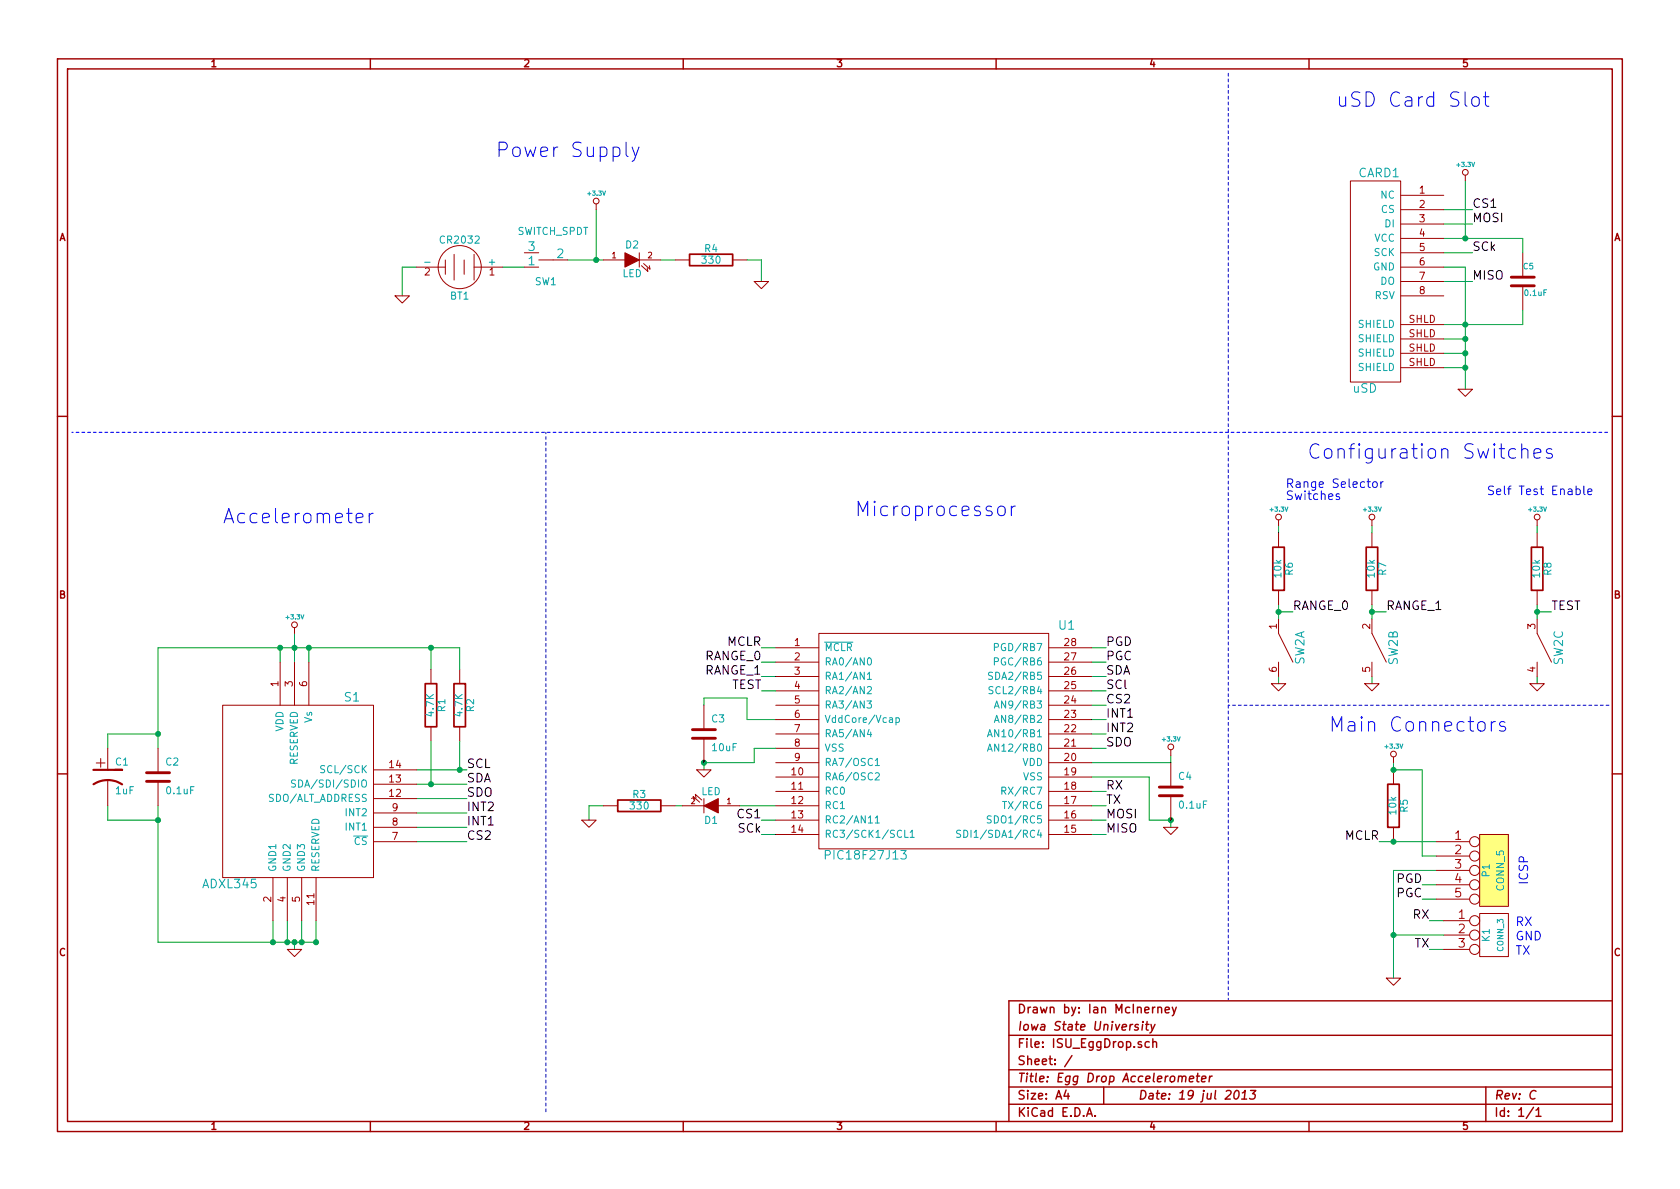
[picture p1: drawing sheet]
EESchema Schematic File Version 2
LIBS:power
LIBS:device
LIBS:transistors
LIBS:conn
LIBS:linear
LIBS:regul
LIBS:74xx
LIBS:cmos4000
LIBS:adc-dac
LIBS:memory
LIBS:xilinx
LIBS:special
LIBS:microcontrollers
LIBS:dsp
LIBS:microchip
LIBS:analog_switches
LIBS:motorola
LIBS:texas
LIBS:intel
LIBS:audio
LIBS:interface
LIBS:digital-audio
LIBS:philips
LIBS:display
LIBS:cypress
LIBS:siliconi
LIBS:opto
LIBS:atmel
LIBS:contrib
LIBS:valves
LIBS:ISU_Parts
LIBS:Sensors
LIBS:Microprocessors
LIBS:RF_OEM_Parts
LIBS:TransistorParts
LIBS:MiscellaneousDevices
LIBS:DataStorage
LIBS:ISU_EggDrop-cache
EELAYER 27 0
EELAYER END
$Descr A4 11693 8268
encoding utf-8
Sheet 1 1
Title "Egg Drop Accelerometer"
Date "19 jul 2013"
Rev "C"
Comp "Iowa State University"
Comment1 "Drawn by: Ian McInerney"
Comment2 ""
Comment3 ""
Comment4 ""
$EndDescr
Wire Notes Line
	8550 6950 8550 500 
Wire Wire Line
	9900 5350 9700 5350
Connection ~ 9550 4250
Wire Wire Line
	9650 4250 9550 4250
Wire Wire Line
	9550 3700 9550 3650
Wire Wire Line
	8900 4700 8900 4750
Wire Wire Line
	9000 4250 8900 4250
Connection ~ 10700 4250
Wire Wire Line
	10700 4200 10700 4250
Wire Wire Line
	10700 4250 10700 4300
Wire Wire Line
	10700 3700 10700 3650
Wire Notes Line
	500  3000 11200 3000
Wire Notes Line
	8550 4900 11200 4900
Wire Wire Line
	5400 4700 5300 4700
Wire Wire Line
	10250 1950 10050 1950
Wire Wire Line
	7700 5700 7600 5700
Wire Wire Line
	5400 5800 5300 5800
Wire Wire Line
	5400 5700 5300 5700
Wire Wire Line
	7700 5500 7600 5500
Wire Wire Line
	9950 6400 10050 6400
Wire Wire Line
	10000 6150 9900 6150
Wire Wire Line
	7700 4500 7600 4500
Wire Wire Line
	9600 5850 9700 5850
Wire Wire Line
	9700 5850 10000 5850
Wire Wire Line
	10000 5950 9900 5950
Wire Wire Line
	9900 5950 9900 5350
Wire Wire Line
	5400 4500 5300 4500
Wire Wire Line
	7700 4700 7600 4700
Wire Wire Line
	3250 5750 2900 5750
Wire Wire Line
	5300 1950 5300 1800
Wire Wire Line
	5300 1800 5200 1800
Connection ~ 4150 1800
Connection ~ 1100 5700
Wire Wire Line
	1100 5700 750  5700
Wire Wire Line
	750  5700 750  5600
Wire Wire Line
	5150 5600 5400 5600
Connection ~ 10200 2350
Wire Wire Line
	10200 2350 10050 2350
Wire Wire Line
	7600 5300 8150 5300
Wire Wire Line
	4900 5350 4900 5300
Connection ~ 10200 2550
Wire Wire Line
	10200 2550 10050 2550
Wire Wire Line
	10050 1650 10200 1650
Wire Wire Line
	10200 1650 10600 1650
Wire Wire Line
	10200 1650 10200 1250
Connection ~ 3200 5350
Wire Wire Line
	3200 5150 3200 5350
Wire Wire Line
	5200 5000 5400 5000
Wire Wire Line
	2900 5850 3250 5850
Connection ~ 2050 6550
Wire Wire Line
	2100 6550 2100 6400
Connection ~ 1900 6550
Wire Wire Line
	1900 6400 1900 6550
Connection ~ 1950 4500
Wire Wire Line
	1100 4500 1100 5100
Wire Wire Line
	1100 5100 1100 5200
Connection ~ 2150 4500
Connection ~ 8150 5700
Wire Wire Line
	8000 5700 8150 5700
Wire Wire Line
	8000 5700 8000 5400
Wire Wire Line
	2050 4400 2050 4500
Wire Wire Line
	2050 4500 2050 4600
Wire Wire Line
	2150 4500 2150 4600
Wire Wire Line
	1950 4600 1950 4500
Wire Wire Line
	2800 2050 2800 1850
Wire Wire Line
	2800 1850 2900 1850
Connection ~ 2050 4500
Wire Wire Line
	8150 5700 8150 5750
Wire Wire Line
	8150 5300 8150 5250
Wire Wire Line
	1100 5600 1100 5700
Wire Wire Line
	1100 5700 1100 6550
Wire Wire Line
	2050 6550 2050 6600
Wire Wire Line
	2000 6550 2000 6400
Connection ~ 2000 6550
Wire Wire Line
	2200 6550 2200 6400
Connection ~ 2100 6550
Wire Wire Line
	3000 5150 3000 5450
Connection ~ 3000 5450
Wire Wire Line
	10050 1850 10200 1850
Wire Wire Line
	10200 1850 10200 2250
Wire Wire Line
	10200 2250 10200 2350
Wire Wire Line
	10200 2350 10200 2450
Wire Wire Line
	10200 2450 10200 2550
Wire Wire Line
	10200 2550 10200 2700
Wire Wire Line
	10200 2450 10050 2450
Connection ~ 10200 2450
Wire Wire Line
	8000 5400 7600 5400
Wire Wire Line
	10050 2250 10200 2250
Wire Wire Line
	10200 2250 10600 2250
Connection ~ 10200 2250
Wire Wire Line
	750  5200 750  5100
Wire Wire Line
	750  5100 1100 5100
Connection ~ 1100 5100
Wire Wire Line
	2900 5550 3250 5550
Connection ~ 2200 6550
Wire Wire Line
	4150 1450 4150 1800
Connection ~ 4900 5300
Wire Wire Line
	4600 1800 4700 1800
Wire Wire Line
	1100 4500 1950 4500
Wire Wire Line
	1950 4500 2050 4500
Wire Wire Line
	2050 4500 2150 4500
Wire Wire Line
	2150 4500 3000 4500
Wire Wire Line
	3000 4500 3200 4500
Wire Wire Line
	4750 5600 4700 5600
Wire Wire Line
	4200 5600 4100 5600
Wire Wire Line
	4100 5600 4100 5700
Wire Wire Line
	3950 1800 4150 1800
Wire Wire Line
	4150 1800 4200 1800
Wire Wire Line
	2900 5650 3250 5650
Wire Wire Line
	2900 5350 3200 5350
Wire Wire Line
	3200 5350 3250 5350
Wire Wire Line
	2900 5450 3000 5450
Wire Wire Line
	3000 5450 3250 5450
Wire Wire Line
	7700 4800 7600 4800
Wire Wire Line
	7700 4600 7600 4600
Wire Wire Line
	9900 6250 10000 6250
Wire Wire Line
	10050 6600 9950 6600
Wire Wire Line
	7700 5600 7600 5600
Wire Wire Line
	10250 1450 10050 1450
Wire Wire Line
	10250 1750 10050 1750
Wire Wire Line
	10250 1550 10050 1550
Wire Wire Line
	7700 5800 7600 5800
Wire Wire Line
	5400 4600 5300 4600
Wire Notes Line
	3800 3000 3800 7750
Wire Wire Line
	10700 4250 10800 4250
Wire Wire Line
	10700 4700 10700 4750
Wire Wire Line
	8900 4200 8900 4250
Wire Wire Line
	8900 4250 8900 4300
Connection ~ 8900 4250
Wire Wire Line
	8900 3700 8900 3650
Wire Wire Line
	9550 4200 9550 4250
Wire Wire Line
	9550 4250 9550 4300
Wire Wire Line
	9550 4700 9550 4750
Wire Wire Line
	9700 5350 9700 5300
Wire Wire Line
	9700 6050 10000 6050
$Comp
L SWITCH_DIP_3 SW2
U 3 1
P 10700 4500
F 0 "SW2" H 10700 4650 60  0000 C CNN
F 1 "~" H 10700 4400 60  0000 C CNN
F 2 "" H 10700 4500 60  0001 C CNN
F 3 "" H 10700 4500 60  0001 C CNN
F 4 "CKN6060-ND" H 10700 4500 60  0001 C CNN "DigikeyNumber"
F 5 "C&K Components" H 10700 4500 60  0001 C CNN "Manufacturer"
F 6 "SDA03H0SBD" H 10700 4500 60  0001 C CNN "ManufacturerNumber"
	3    10700 4500
	0    1    1    0   
$EndComp
$Comp
L SWITCH_DIP_3 SW2
U 2 1
P 9550 4500
F 0 "SW2" H 9550 4650 60  0000 C CNN
F 1 "~" H 9550 4400 60  0000 C CNN
F 2 "" H 9550 4500 60  0001 C CNN
F 3 "" H 9550 4500 60  0001 C CNN
F 4 "CKN6060-ND" H 9550 4500 60  0001 C CNN "DigikeyNumber"
F 5 "C&K Components" H 9550 4500 60  0001 C CNN "Manufacturer"
F 6 "SDA03H0SBD" H 9550 4500 60  0001 C CNN "ManufacturerNumber"
	2    9550 4500
	0    1    1    0   
$EndComp
$Comp
L SWITCH_DIP_3 SW2
U 1 1
P 8900 4500
F 0 "SW2" H 8900 4650 60  0000 C CNN
F 1 "~" H 8900 4400 60  0000 C CNN
F 2 "" H 8900 4500 60  0001 C CNN
F 3 "" H 8900 4500 60  0001 C CNN
F 4 "CKN6060-ND" H 8900 4500 60  0001 C CNN "DigikeyNumber"
F 5 "C&K Components" H 8900 4500 60  0001 C CNN "Manufacturer"
F 6 "SDA03H0SBD" H 8900 4500 60  0001 C CNN "ManufacturerNumber"
	1    8900 4500
	0    1    1    0   
$EndComp
$Comp
L +3.3V #PWR01
U 1 1
P 10700 3650
F 0 "#PWR01" H 10700 3610 30  0001 C CNN
F 1 "+3.3V" H 10700 3760 30  0000 C CNN
F 2 "" H 10700 3650 60  0001 C CNN
F 3 "" H 10700 3650 60  0001 C CNN
	1    10700 3650
	1    0    0    -1  
$EndComp
$Comp
L +3.3V #PWR02
U 1 1
P 9550 3650
F 0 "#PWR02" H 9550 3610 30  0001 C CNN
F 1 "+3.3V" H 9550 3760 30  0000 C CNN
F 2 "" H 9550 3650 60  0001 C CNN
F 3 "" H 9550 3650 60  0001 C CNN
	1    9550 3650
	1    0    0    -1  
$EndComp
$Comp
L GND #PWR03
U 1 1
P 10700 4750
F 0 "#PWR03" H 10700 4750 30  0001 C CNN
F 1 "GND" H 10700 4680 30  0001 C CNN
F 2 "" H 10700 4750 60  0001 C CNN
F 3 "" H 10700 4750 60  0001 C CNN
	1    10700 4750
	1    0    0    -1  
$EndComp
$Comp
L GND #PWR04
U 1 1
P 9550 4750
F 0 "#PWR04" H 9550 4750 30  0001 C CNN
F 1 "GND" H 9550 4680 30  0001 C CNN
F 2 "" H 9550 4750 60  0001 C CNN
F 3 "" H 9550 4750 60  0001 C CNN
	1    9550 4750
	1    0    0    -1  
$EndComp
$Comp
L R R8
U 1 1
P 10700 3950
F 0 "R8" V 10780 3950 50  0000 C CNN
F 1 "10k" V 10700 3950 50  0000 C CNN
F 2 "" H 10700 3950 60  0001 C CNN
F 3 "" H 10700 3950 60  0001 C CNN
F 4 "P10.0KCCT-ND" V 10700 3950 60  0001 C CNN "DigikeyNumber"
F 5 "Panasonic Electronic Components" V 10700 3950 60  0001 C CNN "Manufacturer"
F 6 "ERJ-6ENF1002V" V 10700 3950 60  0001 C CNN "ManufacturerNumber"
	1    10700 3950
	1    0    0    -1  
$EndComp
$Comp
L R R7
U 1 1
P 9550 3950
F 0 "R7" V 9630 3950 50  0000 C CNN
F 1 "10k" V 9550 3950 50  0000 C CNN
F 2 "" H 9550 3950 60  0001 C CNN
F 3 "" H 9550 3950 60  0001 C CNN
F 4 "P10.0KCCT-ND" V 9550 3950 60  0001 C CNN "DigikeyNumber"
F 5 "Panasonic Electronic Components" V 9550 3950 60  0001 C CNN "Manufacturer"
F 6 "ERJ-6ENF1002V" V 9550 3950 60  0001 C CNN "ManufacturerNumber"
	1    9550 3950
	1    0    0    -1  
$EndComp
$Comp
L R R6
U 1 1
P 8900 3950
F 0 "R6" V 8980 3950 50  0000 C CNN
F 1 "10k" V 8900 3950 50  0000 C CNN
F 2 "" H 8900 3950 60  0001 C CNN
F 3 "" H 8900 3950 60  0001 C CNN
F 4 "P10.0KCCT-ND" V 8900 3950 60  0001 C CNN "DigikeyNumber"
F 5 "Panasonic Electronic Components" V 8900 3950 60  0001 C CNN "Manufacturer"
F 6 "ERJ-6ENF1002V" V 8900 3950 60  0001 C CNN "ManufacturerNumber"
	1    8900 3950
	1    0    0    -1  
$EndComp
Text Notes 5950 3600 0    100  ~ 0
Microprocessor
Text Notes 1550 3650 0    100  ~ 0
Accelerometer
Text Notes 3450 1100 0    100  ~ 0
Power Supply
Text Notes 9300 750  0    100  ~ 0
uSD Card Slot
Text Notes 9100 3200 0    100  ~ 0
Configuration Switches
Text Notes 9250 5100 0    100  ~ 0
Main Connectors
Text Notes 10350 3450 0    60   ~ 0
Self Test Enable
Text Label 10800 4250 0    60   ~ 0
TEST
Text Label 9650 4250 0    60   ~ 0
RANGE_1
Text Label 9000 4250 0    60   ~ 0
RANGE_0
Text Label 5300 4800 2    60   ~ 0
TEST
Text Label 5300 4700 2    60   ~ 0
RANGE_1
Text Label 5300 4600 2    60   ~ 0
RANGE_0
Text Label 10250 1950 0    60   ~ 0
MISO
Text Label 7700 5800 0    60   ~ 0
MISO
Text Label 7700 5700 0    60   ~ 0
MOSI
Text Label 10250 1550 0    60   ~ 0
MOSI
Text Label 10250 1750 0    60   ~ 0
SCk
Text Label 5300 5800 2    60   ~ 0
SCk
Text Label 10250 1450 0    60   ~ 0
CS1
Text Label 5300 5700 2    60   ~ 0
CS1
Text Label 9950 6400 2    60   ~ 0
RX
Text Label 9950 6600 2    60   ~ 0
TX
Text Label 7700 5500 0    60   ~ 0
RX
Text Label 7700 5600 0    60   ~ 0
TX
Text Label 7700 4600 0    60   ~ 0
PGC
Text Label 7700 4500 0    60   ~ 0
PGD
Text Label 9900 6150 2    60   ~ 0
PGD
Text Label 9900 6250 2    60   ~ 0
PGC
Text Label 9600 5850 2    60   ~ 0
MCLR
Text Label 5300 4500 2    60   ~ 0
MCLR
Text Label 7700 4700 0    60   ~ 0
SDA
Text Label 7700 4800 0    60   ~ 0
SCl
Text Label 3250 5450 0    60   ~ 0
SDA
Text Label 3250 5350 0    60   ~ 0
SCL
Text Label 7700 5100 0    60   ~ 0
INT2
Text Label 7700 5000 0    60   ~ 0
INT1
Text Label 3250 5750 0    60   ~ 0
INT1
Text Label 3250 5650 0    60   ~ 0
INT2
Text Notes 8950 3400 0    60   ~ 0
Range Selector\nSwitches
$Comp
L GND #PWR05
U 1 1
P 8900 4750
F 0 "#PWR05" H 8900 4750 30  0001 C CNN
F 1 "GND" H 8900 4680 30  0001 C CNN
F 2 "" H 8900 4750 60  0001 C CNN
F 3 "" H 8900 4750 60  0001 C CNN
	1    8900 4750
	1    0    0    -1  
$EndComp
$Comp
L +3.3V #PWR06
U 1 1
P 8900 3650
F 0 "#PWR06" H 8900 3610 30  0001 C CNN
F 1 "+3.3V" H 8900 3760 30  0000 C CNN
F 2 "" H 8900 3650 60  0001 C CNN
F 3 "" H 8900 3650 60  0001 C CNN
	1    8900 3650
	1    0    0    -1  
$EndComp
$Comp
L SWITCH_SPDT SW1
U 1 1
P 3800 1800
F 0 "SW1" H 3800 1950 50  0000 C CNN
F 1 "SWITCH_SPDT" H 3750 1600 50  0000 C CNN
F 2 "" H 3800 1800 60  0001 C CNN
F 3 "" H 3800 1800 60  0001 C CNN
F 4 "450-1635-ND" H 3800 1800 60  0001 C CNN "DigikeyNumber"
F 5 "TE Connectivity" H 3800 1800 60  0001 C CNN "Manufacturer"
F 6 "SSJ12R04" H 3800 1800 60  0001 C CNN "ManufacturerNumber"
	1    3800 1800
	-1   0    0    1   
$EndComp
Text Notes 10550 6550 0    60   ~ 0
GND
Text Notes 10550 6650 0    60   ~ 0
TX
Text Notes 10550 6450 0    60   ~ 0
RX
Text Notes 10650 6150 1    60   ~ 0
ICSP
$Comp
L CONN_5 P1
U 1 1
P 10400 6050
F 0 "P1" V 10350 6050 50  0000 C CNN
F 1 "CONN_5" V 10450 6050 50  0000 C CNN
F 2 "" H 10400 6050 60  0001 C CNN
F 3 "" H 10400 6050 60  0001 C CNN
	1    10400 6050
	1    0    0    -1  
$EndComp
$Comp
L GND #PWR07
U 1 1
P 5300 1950
F 0 "#PWR07" H 5300 1950 30  0001 C CNN
F 1 "GND" H 5300 1880 30  0001 C CNN
F 2 "" H 5300 1950 60  0001 C CNN
F 3 "" H 5300 1950 60  0001 C CNN
	1    5300 1950
	1    0    0    -1  
$EndComp
$Comp
L CP1 C1
U 1 1
P 750 5400
F 0 "C1" H 800 5500 50  0000 L CNN
F 1 "1uF" H 800 5300 50  0000 L CNN
F 2 "" H 750 5400 60  0001 C CNN
F 3 "" H 750 5400 60  0001 C CNN
F 4 "478-3050-1-ND" H 750 5400 60  0001 C CNN "DigikeyNumber"
F 5 "AVX Corporation" H 750 5400 60  0001 C CNN "Manufacturer"
F 6 "TAJR105M016RNJ" H 750 5400 60  0001 C CNN "ManufacturerNumber"
	1    750  5400
	1    0    0    -1  
$EndComp
$Comp
L R R5
U 1 1
P 9700 5600
F 0 "R5" V 9780 5600 50  0000 C CNN
F 1 "10k" V 9700 5600 50  0000 C CNN
F 2 "" H 9700 5600 60  0001 C CNN
F 3 "" H 9700 5600 60  0001 C CNN
F 4 "P10.0KCCT-ND" V 9700 5600 60  0001 C CNN "DigikeyNumber"
F 5 "Panasonic Electronic Components" V 9700 5600 60  0001 C CNN "Manufacturer"
F 6 "ERJ-6ENF1002V" V 9700 5600 60  0001 C CNN "ManufacturerNumber"
	1    9700 5600
	1    0    0    -1  
$EndComp
$Comp
L +3.3V #PWR08
U 1 1
P 9700 5300
F 0 "#PWR08" H 9700 5260 30  0001 C CNN
F 1 "+3.3V" H 9700 5410 30  0000 C CNN
F 2 "" H 9700 5300 60  0001 C CNN
F 3 "" H 9700 5300 60  0001 C CNN
	1    9700 5300
	1    0    0    -1  
$EndComp
$Comp
L GND #PWR09
U 1 1
P 9700 6800
F 0 "#PWR09" H 9700 6800 30  0001 C CNN
F 1 "GND" H 9700 6730 30  0001 C CNN
F 2 "" H 9700 6800 60  0001 C CNN
F 3 "" H 9700 6800 60  0001 C CNN
	1    9700 6800
	1    0    0    -1  
$EndComp
$Comp
L GND #PWR010
U 1 1
P 4900 5350
F 0 "#PWR010" H 4900 5350 30  0001 C CNN
F 1 "GND" H 4900 5280 30  0001 C CNN
F 2 "" H 4900 5350 60  0001 C CNN
F 3 "" H 4900 5350 60  0001 C CNN
	1    4900 5350
	1    0    0    -1  
$EndComp
$Comp
L R R3
U 1 1
P 4450 5600
F 0 "R3" V 4530 5600 50  0000 C CNN
F 1 "330" V 4450 5600 50  0000 C CNN
F 2 "" H 4450 5600 60  0001 C CNN
F 3 "" H 4450 5600 60  0001 C CNN
F 4 "P330CCT-ND" V 4450 5600 60  0001 C CNN "DigikeyNumber"
F 5 "Panasonic Electronic Components" V 4450 5600 60  0001 C CNN "Manufacturer"
F 6 "ERJ-6ENF3300V" V 4450 5600 60  0001 C CNN "ManufacturerNumber"
	1    4450 5600
	0    -1   -1   0   
$EndComp
$Comp
L R R4
U 1 1
P 4950 1800
F 0 "R4" V 5030 1800 50  0000 C CNN
F 1 "330" V 4950 1800 50  0000 C CNN
F 2 "" H 4950 1800 60  0001 C CNN
F 3 "" H 4950 1800 60  0001 C CNN
F 4 "P330CCT-ND" V 4950 1800 60  0001 C CNN "DigikeyNumber"
F 5 "Panasonic Electronic Components" V 4950 1800 60  0001 C CNN "Manufacturer"
F 6 "ERJ-6ENF3300V" V 4950 1800 60  0001 C CNN "ManufacturerNumber"
	1    4950 1800
	0    -1   -1   0   
$EndComp
$Comp
L GND #PWR011
U 1 1
P 4100 5700
F 0 "#PWR011" H 4100 5700 30  0001 C CNN
F 1 "GND" H 4100 5630 30  0001 C CNN
F 2 "" H 4100 5700 60  0001 C CNN
F 3 "" H 4100 5700 60  0001 C CNN
	1    4100 5700
	1    0    0    -1  
$EndComp
$Comp
L LED D1
U 1 1
P 4950 5600
F 0 "D1" H 4950 5700 50  0000 C CNN
F 1 "LED" H 4950 5500 50  0000 C CNN
F 2 "" H 4950 5600 60  0001 C CNN
F 3 "" H 4950 5600 60  0001 C CNN
F 4 "754-1141-1-ND" H 4950 5600 60  0001 C CNN "DigikeyNumber"
F 5 "Kingbright Company" H 4950 5600 60  0001 C CNN "Manufacturer"
F 6 "APT3216SGC" H 4950 5600 60  0001 C CNN "ManufacturerNumber"
	1    4950 5600
	-1   0    0    1   
$EndComp
$Comp
L LED D2
U 1 1
P 4400 1800
F 0 "D2" H 4400 1900 50  0000 C CNN
F 1 "LED" H 4400 1700 50  0000 C CNN
F 2 "" H 4400 1800 60  0001 C CNN
F 3 "" H 4400 1800 60  0001 C CNN
F 4 "754-1141-1-ND" H 4400 1800 60  0001 C CNN "DigikeyNumber"
F 5 "Kingbright Company" H 4400 1800 60  0001 C CNN "Manufacturer"
F 6 "APT3216SGC" H 4400 1800 60  0001 C CNN "ManufacturerNumber"
	1    4400 1800
	1    0    0    -1  
$EndComp
$Comp
L +3.3V #PWR012
U 1 1
P 10200 1250
F 0 "#PWR012" H 10200 1210 30  0001 C CNN
F 1 "+3.3V" H 10200 1360 30  0000 C CNN
F 2 "" H 10200 1250 60  0001 C CNN
F 3 "" H 10200 1250 60  0001 C CNN
	1    10200 1250
	1    0    0    -1  
$EndComp
$Comp
L GND #PWR013
U 1 1
P 10200 2700
F 0 "#PWR013" H 10200 2700 30  0001 C CNN
F 1 "GND" H 10200 2630 30  0001 C CNN
F 2 "" H 10200 2700 60  0001 C CNN
F 3 "" H 10200 2700 60  0001 C CNN
	1    10200 2700
	1    0    0    -1  
$EndComp
$Comp
L SD CARD1
U 1 1
P 9950 1800
F 0 "CARD1" H 9600 2400 60  0000 C CNN
F 1 "uSD" H 9500 900 60  0000 C CNN
F 2 "" H 9950 1800 60  0001 C CNN
F 3 "" H 9950 1800 60  0001 C CNN
F 4 "101-00303-68-1-ND" H 9950 1800 60  0001 C CNN "DigikeyNumber"
F 5 "Amphenol Commercial Products" H 9950 1800 60  0001 C CNN "Manufacturer"
F 6 "101-00303-68" H 9950 1800 60  0001 C CNN "ManufacturerNumber"
	1    9950 1800
	1    0    0    -1  
$EndComp
$Comp
L C C3
U 1 1
P 4900 5100
F 0 "C3" H 4950 5200 50  0000 L CNN
F 1 "10uF" H 4950 5000 50  0000 L CNN
F 2 "" H 4900 5100 60  0001 C CNN
F 3 "" H 4900 5100 60  0001 C CNN
F 4 "490-1746-1-ND" H 4900 5100 60  0001 C CNN "DigikeyNumber"
F 5 "Murata Electronics" H 4900 5100 60  0001 C CNN "Manufacturer"
F 6 "GRM21BF50J106ZE01L" H 4900 5100 60  0001 C CNN "ManufacturerNumber"
	1    4900 5100
	1    0    0    -1  
$EndComp
$Comp
L +3.3V #PWR014
U 1 1
P 2050 4400
F 0 "#PWR014" H 2050 4360 30  0001 C CNN
F 1 "+3.3V" H 2050 4510 30  0000 C CNN
F 2 "" H 2050 4400 60  0001 C CNN
F 3 "" H 2050 4400 60  0001 C CNN
	1    2050 4400
	1    0    0    -1  
$EndComp
$Comp
L +3.3V #PWR015
U 1 1
P 8150 5250
F 0 "#PWR015" H 8150 5210 30  0001 C CNN
F 1 "+3.3V" H 8150 5360 30  0000 C CNN
F 2 "" H 8150 5250 60  0001 C CNN
F 3 "" H 8150 5250 60  0001 C CNN
	1    8150 5250
	1    0    0    -1  
$EndComp
$Comp
L +3.3V #PWR016
U 1 1
P 4150 1450
F 0 "#PWR016" H 4150 1410 30  0001 C CNN
F 1 "+3.3V" H 4150 1560 30  0000 C CNN
F 2 "" H 4150 1450 60  0001 C CNN
F 3 "" H 4150 1450 60  0001 C CNN
	1    4150 1450
	1    0    0    -1  
$EndComp
$Comp
L R R2
U 1 1
P 3200 4900
F 0 "R2" V 3280 4900 50  0000 C CNN
F 1 "4.7K" V 3200 4900 50  0000 C CNN
F 2 "" H 3200 4900 60  0001 C CNN
F 3 "" H 3200 4900 60  0001 C CNN
F 4 "P4.70KCCT-ND" V 3200 4900 60  0001 C CNN "DigikeyNumber"
F 5 "Panasonic Electronic Components" V 3200 4900 60  0001 C CNN "Manufacturer"
F 6 "ERJ-6ENF4701V" V 3200 4900 60  0001 C CNN "ManufacturerNumber"
	1    3200 4900
	1    0    0    -1  
$EndComp
$Comp
L R R1
U 1 1
P 3000 4900
F 0 "R1" V 3080 4900 50  0000 C CNN
F 1 "4.7K" V 3000 4900 50  0000 C CNN
F 2 "" H 3000 4900 60  0001 C CNN
F 3 "" H 3000 4900 60  0001 C CNN
F 4 "P4.70KCCT-ND" V 3000 4900 60  0001 C CNN "DigikeyNumber"
F 5 "Panasonic Electronic Components" V 3000 4900 60  0001 C CNN "Manufacturer"
F 6 "ERJ-6ENF4701V" V 3000 4900 60  0001 C CNN "ManufacturerNumber"
	1    3000 4900
	1    0    0    -1  
$EndComp
$Comp
L C C4
U 1 1
P 8150 5500
F 0 "C4" H 8200 5600 50  0000 L CNN
F 1 "0.1uF" H 8200 5400 50  0000 L CNN
F 2 "" H 8150 5500 60  0001 C CNN
F 3 "" H 8150 5500 60  0001 C CNN
F 4 "311-1141-1-ND" H 8150 5500 60  0001 C CNN "DigikeyNumber"
F 5 "Yageo" H 8150 5500 60  0001 C CNN "Manufacturer"
F 6 "CC0805KRX7R8BB104" H 8150 5500 60  0001 C CNN "ManufacturerNumber"
	1    8150 5500
	1    0    0    -1  
$EndComp
$Comp
L C C2
U 1 1
P 1100 5400
F 0 "C2" H 1150 5500 50  0000 L CNN
F 1 "0.1uF" H 1150 5300 50  0000 L CNN
F 2 "" H 1100 5400 60  0001 C CNN
F 3 "" H 1100 5400 60  0001 C CNN
F 4 "311-1141-1-ND" H 1100 5400 60  0001 C CNN "DigikeyNumber"
F 5 "Yageo" H 1100 5400 60  0001 C CNN "Manufacturer"
F 6 "CC0805KRX7R8BB104" H 1100 5400 60  0001 C CNN "ManufacturerNumber"
	1    1100 5400
	1    0    0    -1  
$EndComp
$Comp
L GND #PWR017
U 1 1
P 8150 5750
F 0 "#PWR017" H 8150 5750 30  0001 C CNN
F 1 "GND" H 8150 5680 30  0001 C CNN
F 2 "" H 8150 5750 60  0001 C CNN
F 3 "" H 8150 5750 60  0001 C CNN
	1    8150 5750
	1    0    0    -1  
$EndComp
$Comp
L GND #PWR018
U 1 1
P 2050 6600
F 0 "#PWR018" H 2050 6600 30  0001 C CNN
F 1 "GND" H 2050 6530 30  0001 C CNN
F 2 "" H 2050 6600 60  0001 C CNN
F 3 "" H 2050 6600 60  0001 C CNN
	1    2050 6600
	1    0    0    -1  
$EndComp
$Comp
L GND #PWR019
U 1 1
P 2800 2050
F 0 "#PWR019" H 2800 2050 30  0001 C CNN
F 1 "GND" H 2800 1980 30  0001 C CNN
F 2 "" H 2800 2050 60  0001 C CNN
F 3 "" H 2800 2050 60  0001 C CNN
	1    2800 2050
	1    0    0    -1  
$EndComp
$Comp
L PIC18F27J13 U1
U 1 1
P 6500 5150
F 0 "U1" H 7425 5950 60  0000 C CNN
F 1 "PIC18F27J13" H 6025 4350 60  0000 C CNN
F 2 "" H 6500 5150 60  0001 C CNN
F 3 "" H 6500 5150 60  0001 C CNN
F 4 "PIC18F27J13-I/SO-ND" H 6500 5150 60  0001 C CNN "DigikeyNumber"
F 5 "Microchip Technology" H 6500 5150 60  0001 C CNN "Manufacturer"
F 6 "PIC18F27J13-I/SO" H 6500 5150 60  0001 C CNN "ManufacturerNumber"
	1    6500 5150
	1    0    0    -1  
$EndComp
$Comp
L ADXL345 S1
U 1 1
P 2050 5600
F 0 "S1" H 2450 6350 60  0000 C CNN
F 1 "ADXL345" H 1600 5050 60  0000 C CNN
F 2 "" H 2050 5600 60  0001 C CNN
F 3 "" H 2050 5600 60  0001 C CNN
F 4 "ADXL345BCCZ-RLCT-ND" H 2050 5600 60  0001 C CNN "DigikeyNumber"
F 5 "Analog Devices" H 2050 5600 60  0001 C CNN "Manufacturer"
F 6 "ADXL345BCCZ-RL" H 2050 5600 60  0001 C CNN "ManufacturerNumber"
	1    2050 5600
	1    0    0    -1  
$EndComp
$Comp
L BATTERY BT1
U 1 1
P 3200 1850
F 0 "BT1" H 3200 2050 50  0000 C CNN
F 1 "CR2032" H 3200 1660 50  0000 C CNN
F 2 "" H 3200 1850 60  0001 C CNN
F 3 "" H 3200 1850 60  0001 C CNN
F 4 "BC2032-F1-ND" H 3200 1850 60  0001 C CNN "DigikeyNumber"
F 5 "Memory Protection Devices" H 3200 1850 60  0001 C CNN "Manufacturer"
F 6 "BC2032-F1" H 3200 1850 60  0001 C CNN "ManufacturerNumber"
	1    3200 1850
	-1   0    0    1   
$EndComp
$Comp
L CONN_3 K1
U 1 1
P 10400 6500
F 0 "K1" V 10350 6500 50  0000 C CNN
F 1 "CONN_3" V 10450 6500 40  0000 C CNN
F 2 "~" H 10400 6500 60  0000 C CNN
F 3 "~" H 10400 6500 60  0000 C CNN
	1    10400 6500
	1    0    0    -1  
$EndComp
Wire Wire Line
	10050 6500 9700 6500
Connection ~ 9700 6500
Wire Wire Line
	9700 6050 9700 6500
Wire Wire Line
	9700 6500 9700 6800
Connection ~ 9700 5850
Connection ~ 9700 5350
Wire Wire Line
	7700 5200 7600 5200
Wire Wire Line
	7600 5100 7700 5100
Wire Wire Line
	1100 6550 1900 6550
Wire Wire Line
	1900 6550 2000 6550
Wire Wire Line
	2000 6550 2050 6550
Wire Wire Line
	2050 6550 2100 6550
Wire Wire Line
	2100 6550 2200 6550
Text Label 3250 5550 0    60   ~ 0
SDO
Text Label 3250 5850 0    60   ~ 0
CS2
Wire Wire Line
	7700 5000 7600 5000
Wire Wire Line
	7600 4900 7700 4900
Text Label 7700 4900 0    60   ~ 0
CS2
Text Label 7700 5200 0    60   ~ 0
SDO
$Comp
L C C5
U 1 1
P 10600 1950
F 0 "C5" H 10600 2050 40  0000 L CNN
F 1 "0.1uF" H 10606 1865 40  0000 L CNN
F 2 "" H 10638 1800 30  0000 C CNN
F 3 "" H 10600 1950 60  0000 C CNN
F 4 "311-1141-1-ND" H 10600 1950 60  0001 C CNN "DigikeyNumber"
F 5 "Yageo" H 10600 1950 60  0001 C CNN "Manufacturer"
F 6 "CC0805KRX7R8BB104" H 10600 1950 60  0001 C CNN "ManufacturerNumber"
	1    10600 1950
	1    0    0    -1  
$EndComp
Wire Wire Line
	10600 2250 10600 2150
Wire Wire Line
	10600 1650 10600 1750
Connection ~ 10200 1650
Wire Wire Line
	3500 1850 3650 1850
Wire Wire Line
	5400 4800 5300 4800
Wire Wire Line
	5400 5200 5250 5200
Wire Wire Line
	5250 5200 5250 5300
Wire Wire Line
	5250 5300 4900 5300
Wire Wire Line
	5200 5000 5200 4850
Wire Wire Line
	5200 4850 4900 4850
Wire Wire Line
	4900 4850 4900 4900
Wire Wire Line
	3200 4500 3200 4650
Wire Wire Line
	3000 4650 3000 4500
Connection ~ 3000 4500
$EndSCHEMATC
